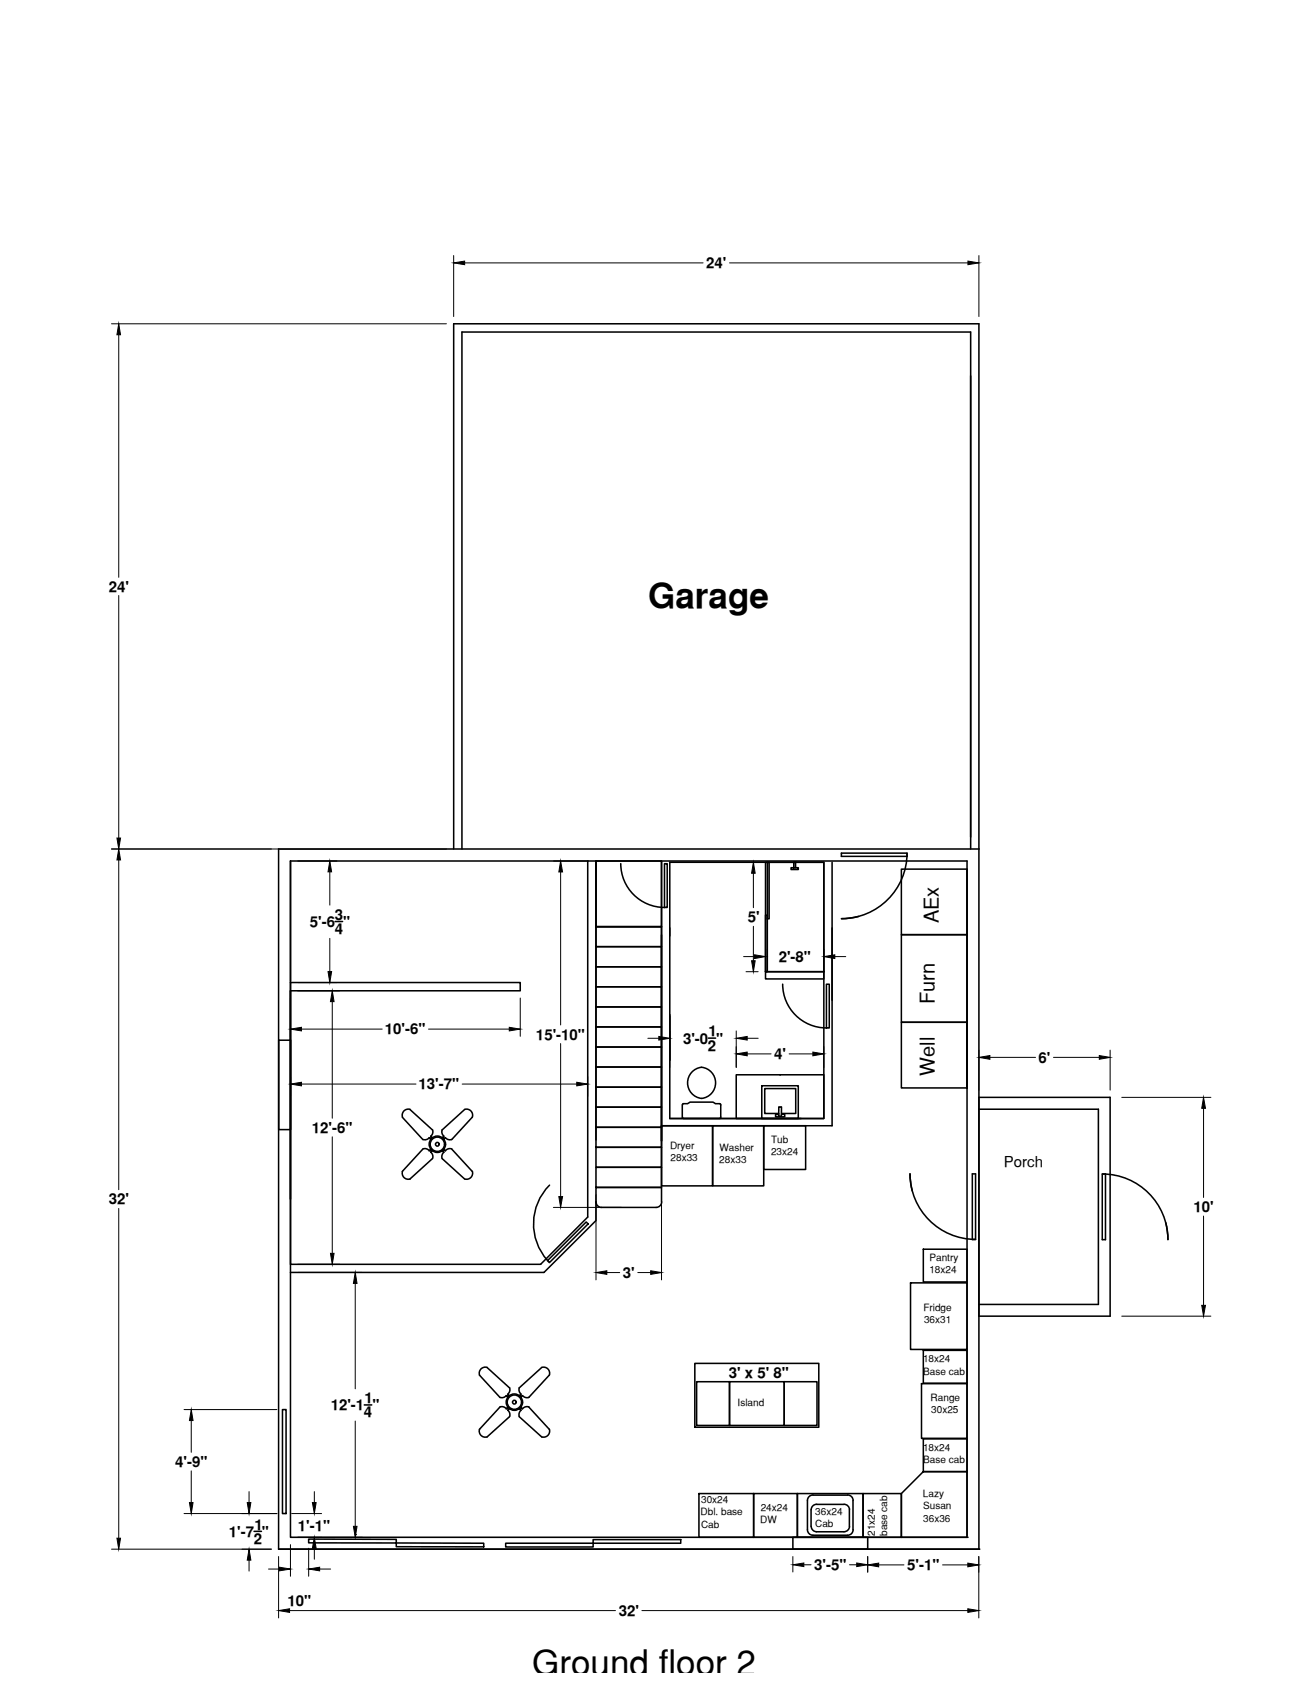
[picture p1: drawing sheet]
<svg xmlns="http://www.w3.org/2000/svg" width="216mm" height="279mm" viewBox="0 0 216 279" stroke-linecap="round" stroke-linejoin="round" font-family="sans-serif">
<!-- layer: PLAN_DE_BASE -->
<g fill="none" stroke="#000" stroke-width=".25">
<path d="M45.7 139.3v114.9M138 140h10.8v.5h-10.8zM148.8 140a10.8 10.8 0 0 1-10.8 10.7l1.5-.1 1.3-.2M96.4 141.3v58.4M97.8 141.3v45.7M115.1 175.1a2.57 2.57 0 0 0-2.3 2.6 2.57 2.57 0 0 0 2.3 2.5M115.1 175.1a2.57 2.57 0 0 1 2.3 2.6 2.57 2.57 0 0 1-2.3 2.5M125 178.1h6v5.4h-6zM90.2 194.4a9 9 0 0 0-.4 12.4M111.9 181.3v2M112 181.3l.1-.2h.7l.4-.3h3.8l.4 .3h.7l.1 .2v2l-.1 .2h-6l-.1-.2M127.8 182.7h-2.3v-4.1h5v4.1h-2.3"/>
<path d="M149.7 195.4l-.3-1.4-.1-1.4a10.8 10.8 0 0 0 10.8 10.7M159.5 192.6h.5v10.8h-.5zM180.8 192.6h.6v10.8h-.6zM180.8 192.6a10.8 10.8 0 0 1 10.8 10.8l-.1-1.4-.3-1.4M89.8 206.8l6.4-6.3 .3 .3-6.4 6.4z"/>
</g>
<!-- layer: 0 -->
<g fill="none" stroke="#000" stroke-width=".25">
<path d="M45.7 139.3h114.9M74.4 139.3v-86.2h86.2v201.1M75.8 139.3v-84.8h83.4v84.8M47.7 141.3v110.9h111M47.7 141.3h111v110.6M47.7 141.3v19.7M55 151.2h1.2M97.8 141.3v10.7h10.7v-10.7M97.8 158.6h10.7v3.3h-10.7zM97.8 155.3h10.7v3.3h-10.7zM97.8 141.3h10.7v10.7h-10.7zM97.8 152h10.7v3.3h-10.7z"/>
<path d="M101.8 141.7a7.2 7.2 0 0 0 7.2 7.2M108.5 152v35.2v-33.8M109 141.7h.5v7.2h-.5zM125.6 141.5h9.6v17.9h-9.6zM125.6 150.1h.3v9.3h-.3zM125.6 159.4h9.6v1.2h-9.6zM125.9 141.5h.3v9.2h-.3zM129.8 142.4h1.2v.3h-1.2zM130.2 142.4v-.9h.3v.9M135 141.5h-25.1v42M135.2 141.5v42h-25.3M136.5 141.5v43.2h-28"/>
<path d="M147.9 153.3h10.8v14.4h-10.8zM147.9 142.6h10.8v10.7h-10.8zM158.7 142.6v35.9v-10.8h-10.8v10.8h10.8M45.7 170.7h2v14.6h-2zM47.7 161.2h37.7v1.4h-37.7zM97.8 178.4h10.7v3.2h-10.7zM97.8 175.1h10.7v3.3h-10.7zM97.8 171.8h10.7v3.3h-10.7zM97.8 168.5h10.7v3.3h-10.7zM97.8 165.2h10.7v3.3h-10.7zM97.8 161.9h10.7v3.3h-10.7zM109.9 166.4v7.5"/>
<path d="M116.2 170.3h1.2M120.8 176.3h14.4v7.2h-14.4zM128.4 161.5a7.2 7.2 0 0 0 7.2 7.1M135.6 161.5h.4v7.1h-.4zM47.7 196.7v-34.1v44.8h41l7.7-7.7M66 183.3l3.4 3.7M66 183.3a1.01 1.01 0 0 1 1.3-1.3l3.6 3.4M69.4 188.5l-3.4 3.7M69.4 188.5a.94 .94 0 0 1 1 .3M70.6 188.7l.2 .2M70.7 186.9l-.3-.3a.94 .94 0 0 1-1 .3M70.7 188.5l-.3 .3"/>
<path d="M70.8 186.6l-.2 .2M70.9 188.8l-.2 .2a.94 .94 0 0 1 .3 1.1M70.9 190.1l-3.6 3.3a1.01 1.01 0 0 1-1.3-1.2M71 185.4a.94 .94 0 0 1-.3 1l.2 .3M72.5 185.4a.94 .94 0 0 0 .3 1M72.5 190.1l3.7 3.3a1.01 1.01 0 0 0 1.3-1.2M72.6 188.8l.2 .3M72.7 186.6l.2 .2M72.8 188.5l.3 .3M72.8 186.4l-.2 .3M72.8 189a.94 .94 0 0 0-.3 1.1M72.9 188.7l-.2 .2"/>
<path d="M74.1 188.5l3.4 3.7M74.1 188.5a.94 .94 0 0 0-1 .3M77.5 183.3l-3.4 3.6a.94 .94 0 0 1-1-.3l-.3 .3M77.5 183.3a1.01 1.01 0 0 0-1.3-1.3l-3.7 3.4M97.8 181.6h10.7v3.3h-10.7zM97.8 197.2v-2.4h10.7v2.4M97.8 197.2a.9 .9 0 0 0 .9 .9h8.9M97.8 184.9h10.7v3.3h-10.7zM97.8 191.5h10.7v3.3h-10.7zM97.8 188.2h10.7v3.3h-10.7zM97.8 197.2v3.1l-8.6 8.5h-41.5M108.5 184.7h8.4v9.9h-8.4z"/>
<path d="M108.5 197.2a.9 .9 0 0 1-.8 .9M109.9 183.5h21.5M116.9 184.7h8.4v9.9h-8.4zM125.3 184.7h6.9v7.2h-6.9zM127.7 183.1l.5 .1v-1.6h-.4l-.1 1.6M128.2 182.8h.5v.4h-1.5v-.4h.5M160.6 180h21.5v35.9h-21.5M160.6 182h19.6v32h-19.6M149.4 210.5h9.3v10.9h-9.3zM151.5 204.9h7.2v5.4h-7.2zM46.3 231.3h.6v17h-.6zM59.8 230.5h1.2"/>
<path d="M79.9 224.4l3.7 3.3M79.9 224.3a1.01 1.01 0 0 0-1.2 1.3l3.3 3.7a.94 .94 0 0 0 1.1-.3M83 229l.3 .2M83.1 231.1a.94 .94 0 0 0-1.1-.3l-3.3 3.7a1 1 0 0 0 1.2 1.2M83.2 231l.2 .2M83.3 231.4a.94 .94 0 0 1 .3 1l-3.7 3.3M83.3 230.9l-.3 .3M83.4 228.9l-.2 .2M83.6 231.1l-.3 .3M83.6 227.7a.94 .94 0 0 1-.3 1l.3 .3M85.2 227.7a.94 .94 0 0 0 .3 1l-.3 .3M85.2 231.1l.3 .3"/>
<path d="M85.4 228.9l.2 .2M85.4 230.9l.3 .3M85.5 231.4a.94 .94 0 0 0-.3 1l3.7 3.3a1.01 1.01 0 0 0 1.2-1.2M85.6 231l-.2 .2M85.7 229l-.3 .2M85.7 229a.94 .94 0 0 0 1.1 .3M86.7 230.8l3.4 3.7M86.8 230.8a.94 .94 0 0 0-1.1 .3M90.1 225.6l-3.4 3.7M90.1 225.6a1.01 1.01 0 0 0-1.2-1.3l-3.7 3.4M114 223.7h20.3v10.5h-20.3zM114.3 226.7h5.4v7.2h-5.4z"/>
<path d="M119.7 226.7h9v7.2h-9zM128.7 226.7h5.3v7.2h-5.3zM151.2 227h7.5v9h-7.5zM151.5 236.1h7.2v5.3h-7.2zM151.5 221.5h7.2v5.4h-7.2zM41.7 251.2h1.2M45.7 254.2h114.9zM50.6 252.5l14.4 .1v.5h-14.4zM58.3 251.8h.1M65 253.1l14.4 .1v.6h-14.4zM83 253.2h14.3v.6h-14.3zM97.3 252.6h14.4v.6h-14.4z"/>
<path d="M114.7 245h8.9v7.2h-8.9zM123.6 245h7.2v7.2h-7.2zM130.1 252.2h12.3v2h-12.3zM130.8 245h10.8v7.2h-10.8zM133.1 247.7v2.7M133.1 250.4a.9 .9 0 0 0 .9 .9M133.4 251.9h5.7M133.4 245.3h5.7M133.4 245.3a.9 .9 0 0 0-.9 .9v4.8a.9 .9 0 0 0 .9 .9M134 246.8h4.5M134 246.8a.9 .9 0 0 0-.9 .9M138.5 246.8a.9 .9 0 0 1 .9 .9l-.1 2.7"/>
<path d="M139.1 245.3a.9 .9 0 0 1 .9 .9l-.1 4.8a.86 .86 0 0 1-.8 .9M139.4 250.4a.9 .9 0 0 1-.9 .9h-4.5M141.6 245h6.3v7.2h-6.3zM151.5 241.4h7.2v10.8h-10.8v-7.2zM158.7 252.2h.1M160.6 254.2h.1"/>
<circle cx="71.8" cy="187.7" r="1.34"/>
<circle cx="71.8" cy="187.7" r="1.17"/>
<circle cx="71.8" cy="187.7" r=".31"/>
<circle cx="84.4" cy="230" r="1.34"/>
<circle cx="84.4" cy="230" r="1.17"/>
<circle cx="84.4" cy="230" r=".31"/>
</g>
<g fill="none" stroke="#000" stroke-width=".16">
<path d="M18.3 53.1h54.9M19.5 54.9v39.8M74.4 41.9v10M76.2 43.1h39.1M119.7 43.1h39.1M160.6 41.9v10M19.5 97.7v39.8M18.3 139.3h54.9M19.5 141.1v54.1M48.9 141.3h6.4M54.1 143v5.5M54.1 154v5.4"/>
<path d="M90.8 141.3h5.8M92 143.1v25.1M122 156.9h1.8M122.4 159.4h2M122.4 141.5h2M123.6 143.3v5.6M123.6 152v5.6M125.6 155.8v3.6M135.2 155.8v3.6M137 156.9h1.8M47.7 163.7v6.3M47.7 176.7v3.1"/>
<path d="M48.9 162.6h6.8M48.9 161.2h6.4M49.5 177.9h18.7M49.5 168.8h13.2M54.5 164.3v19.2M70.3 168.8h13.3M75.8 177.9h18.8M85.4 163.7v6.3M92 171.2v25.1M96.4 176.7v3.1M106.3 170.3h1.8M109.9 169.1v6"/>
<path d="M120.8 169.1v6M122.6 172.9h3.9M122.6 170.3h1.8M129.5 172.9h3.9M135.2 171.7v3.4M160.6 172.3v6.6M162.4 173.5h7.5M172.8 173.5h7.5M182.1 172.3v6.6M19.5 198.3v54.1M54.5 186.5v19.1M90.8 198.1h11.1"/>
<path d="M97.8 196v14M108.5 196v14M184 180h14.7M197.4 181.8v14.7M197.4 199.5v14.7M48.9 208.8h10.6M48.9 207.4h6.8M58.3 210.6v17.3M99.6 208.8h2.1M104.6 208.8h2.2M184 215.9h14.7M30.2 231.3h15.2"/>
<path d="M31.4 233.1v5.2M58.3 233.1v17.3M18.3 254.2h26.2M30.2 248.3h15.2M31.4 241.3v5.2M40.9 244.7v1.8M40.9 256v1.8M44.1 257.4h1.8M45.7 255.4v10M47.7 253.4v5.2M47.8 248.3h5M48.9 252.2h10.6"/>
<path d="M50.6 254v4.6M51.6 244.7v1.8M51.6 254v1.8M52.4 257.4h1.8M130.1 255.4v2.5M131.9 256.7h1.2M139.4 256.7h1.2M142.4 255.4v2.6M144.2 256.7h4.1M154.6 256.7h4.2M160.6 255.4v10M47.5 264.2h53.5"/>
<path d="M105.3 264.2h53.5"/>
</g>
<g fill="#000" stroke="#000" stroke-width=".16">
<path d="M19.5 53.1l.3 1.8h-.6zM74.4 43.1l1.8-.3v.6zM158.8 42.8l1.8 .3-1.8 .3zM19.2 137.5h.6l-.3 1.8zM19.5 139.3l.3 1.8h-.6zM54.1 141.3l.3 1.7h-.6zM53.8 159.4h.6l-.3 1.8zM92 141.3l.3 1.8h-.6zM123.3 157.6h.6l-.3 1.8zM123.6 141.5l.3 1.8h-.6zM123.8 156.6l1.8 .3-1.8 .4zM135.2 156.9l1.8-.3v.7z"/>
<path d="M47.7 177.9l1.8-.3v.6zM47.7 168.8l1.8-.3v.6zM54.5 162.6l.3 1.7h-.6zM83.6 168.5l1.8 .3-1.8 .3zM94.6 177.6l1.8 .3-1.8 .3zM108.1 170l1.8 .3-1.8 .3zM120.8 172.9l1.8-.3v.6zM120.8 170.3l1.8-.3v.6zM133.4 172.6l1.8 .3-1.8 .3zM160.6 173.5l1.8-.3v.6zM180.3 173.2l1.8 .3-1.8 .3zM91.7 196.3h.6l-.3 1.8z"/>
<path d="M197.4 180l.4 1.8h-.6zM54.2 205.6h.6l-.3 1.8zM58.3 208.8l.3 1.8h-.6zM97.8 208.8l1.8-.3v.6zM106.8 208.5l1.7 .3-1.7 .3zM197.2 214.2h.6l-.4 1.7zM31.4 231.3l.3 1.8h-.6zM19.2 252.4h.6l-.3 1.8zM31.1 246.5h.6l-.3 1.8zM40.9 254.2l.3 1.8h-.6zM40.6 246.5h.6l-.3 1.8zM45.9 257.1l1.8 .3-1.8 .3z"/>
<path d="M51.6 252.2l.3 1.8h-.6zM51.3 246.5h.6l-.3 1.8zM50.6 257.4l1.8-.3v.6zM58 250.4h.6l-.3 1.8zM130.1 256.7l1.8-.3v.6zM140.6 256.4l1.8 .3-1.8 .3zM142.4 256.7l1.8-.3v.7zM158.8 256.4l1.8 .3-1.8 .4zM45.7 264.2l1.8-.3v.6zM158.8 263.9l1.8 .3-1.8 .3z"/>
</g>
<g font-size="5.7">
<text x="106.3" y="99.7">Garage</text>
<text x="87.3" y="274.8">Ground floor 2</text>
</g>
<g font-size="3.3">
<text x="154" y="151.5" transform="rotate(-90 154 151.5)">AEx</text>
<text x="153.3" y="164.7" transform="rotate(-90 153.3 164.7)">Furn</text>
<text x="153.3" y="176.5" transform="rotate(-90 153.3 176.5)">Well</text>
</g>
<g font-size="2.5">
<text x="115.9" y="44">24'</text>
<text x="17.9" y="97.1">24'</text>
<text x="50.8" y="152.1">5'-6 &quot;</text>
<text x="54.9" y="150.9">3</text>
<text x="54.9" y="153.2">4</text>
<text x="122.7" y="151.3">5'</text>
<text x="127.7" y="157.8">2'-8&quot;</text>
<text x="63.1" y="169.7">10'-6&quot;</text>
<text x="87.9" y="170.6">15'-10&quot;</text>
<text x="112.1" y="171.2">3'-0 &quot;</text>
<text x="116.1" y="172.4">2</text>
<text x="116.3" y="170">1</text>
<text x="127" y="173.8">4'</text>
<text x="68.7" y="178.7">13'-7&quot;</text>
<text x="170.4" y="174.3">6'</text>
<text x="51.1" y="185.9">12'-6&quot;</text>
<text x="164.7" y="191.5">Porch</text>
<text x="17.9" y="197.6">32'</text>
<text x="195.8" y="198.9">10'</text>
<text x="102.2" y="209.6">3'</text>
<text x="119.6" y="226.1">3' x 5' 8&quot;</text>
<text x="54.3" y="231.4">12'-1 &quot;</text>
<text x="59.7" y="232.5">4</text>
<text x="59.8" y="230.2">1</text>
<text x="28.8" y="240.7">4'-9&quot;</text>
<text x="41.7" y="250.9">1</text>
<text x="48.9" y="251.2">1'-1&quot;</text>
<text x="37.5" y="252.1">1'-7 &quot;</text>
<text x="41.6" y="253.3">2</text>
<text x="133.6" y="257.6">3'-5&quot;</text>
<text x="148.9" y="257.6">5'-1&quot;</text>
<text x="47.2" y="263.5">10&quot;</text>
<text x="101.5" y="265.1">32'</text>
</g>
<g font-size="1.6">
<text x="109.9" y="188.6">Dryer</text>
<text x="110" y="190.6">28x33</text>
<text x="118" y="190.7">28x33</text>
<text x="118" y="188.8">Washer</text>
<text x="126.5" y="189.4">23x24</text>
<text x="126.5" y="187.4">Tub</text>
<text x="152.5" y="208.9">18x24</text>
<text x="152.5" y="206.9">Pantry</text>
<text x="151.5" y="215.1">Fridge</text>
<text x="151.6" y="217.1">36x31</text>
<text x="151.4" y="223.5">18x24</text>
<text x="151.5" y="225.5">Base cab</text>
<text x="121" y="230.6">Island</text>
<text x="152.7" y="229.8">Range</text>
<text x="152.8" y="231.8">30x25</text>
<text x="151.4" y="238.1">18x24</text>
<text x="151.4" y="245.6">Lazy</text>
<text x="151.5" y="240">Base cab</text>
<text x="114.9" y="248.6">Dbl. base</text>
<text x="115" y="250.6">Cab</text>
<text x="115" y="246.6">30x24</text>
<text x="124.7" y="249.8">DW</text>
<text x="124.8" y="247.8">24x24</text>
<text x="133.7" y="250.5">Cab</text>
<text x="133.8" y="248.5">36x24</text>
<text x="143.5" y="252" transform="rotate(-90 143.5 252)">21x24</text>
<text x="151.5" y="247.6">Susan</text>
<text x="151.5" y="249.6">36x36</text>
<text x="145.5" y="252" transform="rotate(-90 145.5 252)">base cab</text>
</g>
</svg>
